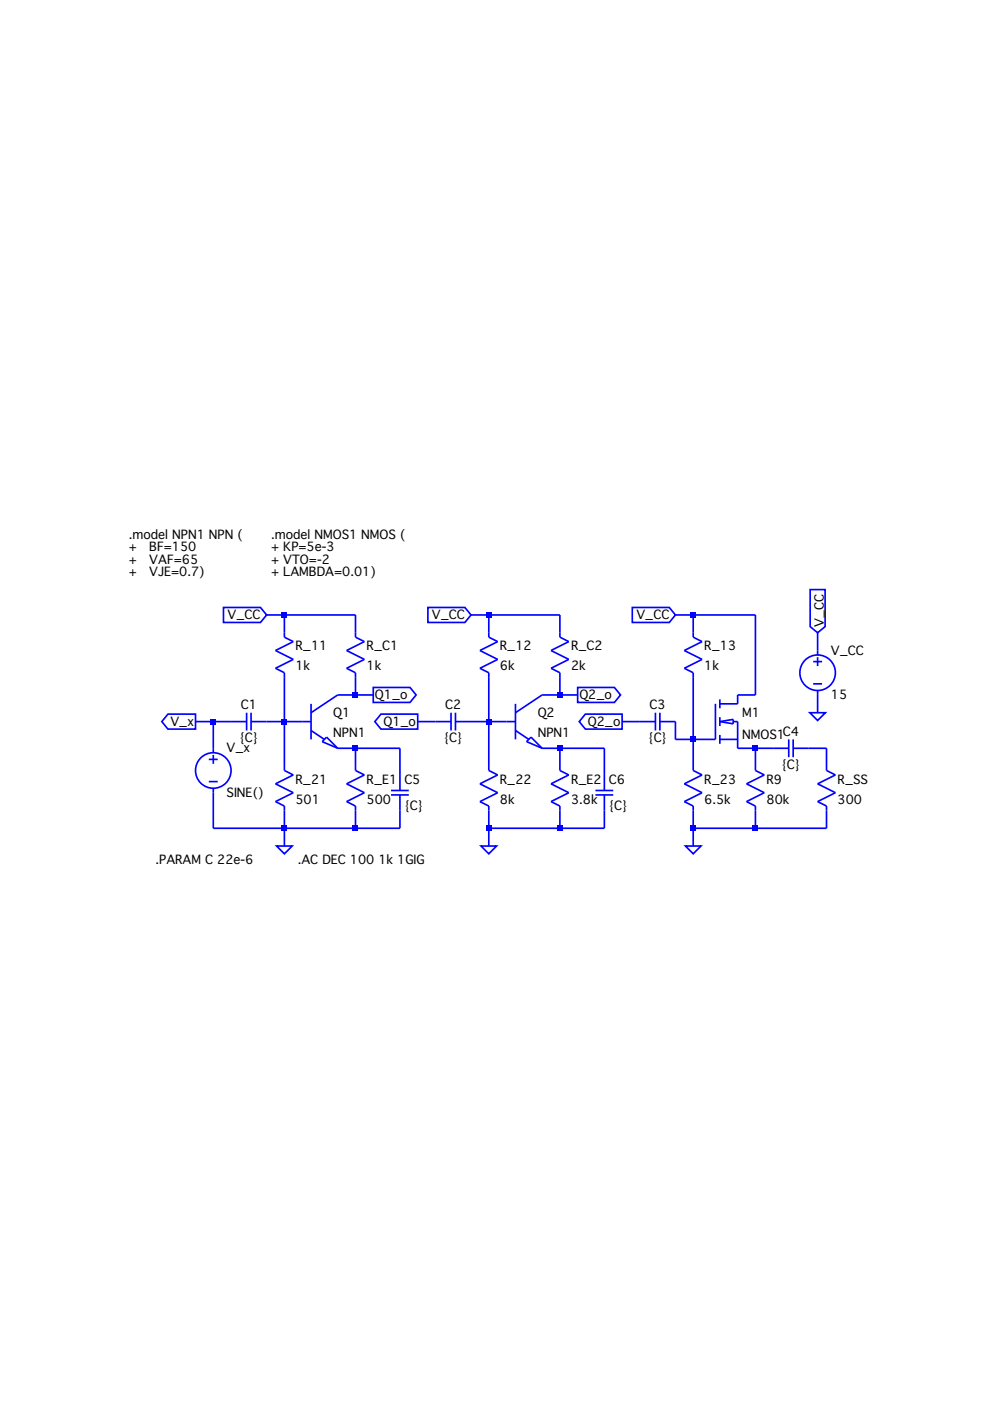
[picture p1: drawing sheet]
<svg xmlns="http://www.w3.org/2000/svg" width="210mm" height="297mm" viewBox="0 0 210 297" stroke-linecap="round" stroke-linejoin="round" font-family="sans-serif">
<g fill="none" stroke="#00f" stroke-width=".35">
<path d="M47.4 128.8h7.8l1.3 1.6-1.3 1.6h-7.8zM56.5 130.4h18.9v4.7l1.9 .9-3.8 1.9 3.8 1.9-3.8 1.9 1.9 .9v4.7M60.3 130.4v4.7l1.9 .9-3.8 1.9 3.8 1.9-3.8 1.9 1.9 .9v20.8l1.9 .9-3.8 1.9 3.8 1.9-3.8 1.9 1.9 .9v8.5M90.7 128.8h7.9l1.3 1.6-1.3 1.6h-7.9zM99.9 130.4h18.8v4.7l1.9 .9-3.8 1.9 3.8 1.9-3.8 1.9 1.9 .9v4.7M103.6 130.4v4.7l1.9 .9-3.7 1.9 3.7 1.9-3.7 1.9 1.8 .9v20.8l1.9 .9-3.7 1.9 3.7 1.9-3.7 1.9 1.8 .9v8.5M134.1 128.8h7.8l1.3 1.6-1.3 1.6h-7.8zM143.2 130.4h17v16.9h-3.8v1.9h-3.8M147 130.4v4.7l1.9 .9-3.8 1.9 3.8 1.9-3.8 1.9 1.9 .9v20.8l1.9 .9-3.8 1.9 3.8 1.9-3.8 1.9 1.9 .9v8.5M171.8 125h3.1v7.9l-1.5 1.3-1.6-1.3zM173.4 134.2v4.7M173.4 139.3v1.9"/>
<path d="M35.6 151.4h5.9v3.2h-5.9l-1.3-1.6zM41.5 153h10.8M45.2 153v6.6M52.3 151.1v3.8M53.2 153h12.8M53.2 151.1v3.8M66 154.9l2.8 1.9M66 149.2v7.6M68.3 157.2l.9-.9 2.4 2.3zM71.6 158.6h13.2v9M75.4 158.6v4.8l1.9 .9-3.8 1.9 3.8 1.9-3.8 1.9 1.9 .9v4.7M79.1 145.8h7.8l1.3 1.5-1.3 1.6h-7.8z"/>
<path d="M79.1 147.3h-7.5l-5.6 3.8M80.8 151.4h7.8v3.2h-7.8l-1.3-1.6zM88.6 153h7M95.6 151.1v3.8M96.6 153h12.7M96.6 151.1v3.8M109.3 154.9l2.8 1.9M109.3 149.2v7.6M111.6 157.2l1-.9 2.3 2.3zM114.9 158.6h13.2v9M118.7 158.6v4.8l1.9 .9-3.8 1.9 3.8 1.9-3.8 1.9 1.9 .9v4.7M122.5 145.8h7.8l1.3 1.5-1.3 1.6h-7.8z"/>
<path d="M122.5 147.3h-7.6l-5.6 3.8M124.1 151.4h7.8v3.2h-7.8l-1.3-1.6zM131.9 153h7.1M139 151.1v3.8M139.9 151.1v3.8M151.7 149.2v7.6h-8.5v-3.8h-3.3M152.6 156.8h3.8M152.6 153l2.9-.5v1zM152.6 148.3v1.9M152.6 152.1v1.8M152.6 155.8v1.9M155.5 153h.9v5.6h10.8"/>
<path d="M160.2 158.6v4.8l1.8 .9-3.7 1.9 3.7 1.9-3.7 1.9 1.9 .9v4.7M167.2 156.8v3.7M168.2 158.6h7v4.8l1.9 .9-3.7 1.9 3.7 1.9-3.7 1.9 1.8 .9v4.7h-28.2M168.2 156.8v3.7M171.7 151.1h3.3l-1.6 1.7zM172.4 140.3h1.9M172.4 145h1.9M173.4 146.4v4.7M44.3 161h1.9M44.3 165.7h1.9M45.2 160.1v1.8M45.2 167.1v8.5h39.6v-7.1"/>
<path d="M58.6 179.4h3.3l-1.6 1.6zM82.9 167.6h3.8M82.9 168.5h3.8M102 179.4h3.3l-1.7 1.6zM126.2 167.6h3.8M126.2 168.5h3.8M128.1 168.5v7.1h-24.5M145.3 179.4h3.3l-1.6 1.6z"/>
<circle cx="173.4" cy="142.6" r="3.8"/>
<circle cx="45.2" cy="163.4" r="3.8"/>
</g>
<g fill="#00f">
<path d="M44.6 152.4h1.2v1.2h-1.2z"/>
<path d="M59.7 129.8h1.2v1.2h-1.2z"/>
<path d="M59.7 152.4h1.2v1.2h-1.2z"/>
<path d="M59.7 175h1.2v1.2h-1.2z"/>
<path d="M74.8 146.8h1.2v1.1h-1.2z"/>
<path d="M74.8 158.1h1.2v1.1h-1.2z"/>
<path d="M74.8 175h1.2v1.2h-1.2z"/>
<path d="M103 129.8h1.2v1.2h-1.2z"/>
<path d="M103 152.4h1.2v1.2h-1.2z"/>
<path d="M103 175h1.2v1.2h-1.2z"/>
<path d="M118.1 146.8h1.2v1.1h-1.2z"/>
<path d="M118.1 158.1h1.2v1.1h-1.2z"/>
<path d="M118.1 175h1.2v1.2h-1.2z"/>
<path d="M146.4 129.8h1.2v1.2h-1.2z"/>
<path d="M146.4 156.2h1.2v1.2h-1.2z"/>
<path d="M146.4 175h1.2v1.2h-1.2z"/>
<path d="M159.6 158.1h1.2v1.1h-1.2z"/>
<path d="M159.6 175h1.2v1.2h-1.2z"/>
</g>
<g font-size="2.6">
<text x="27.3" y="114.3">.model NPN1 NPN (</text>
<text x="27.3" y="116.9">+</text>
<text x="27.3" y="119.5">+</text>
<text x="31.6" y="116.9">BF=150</text>
<text x="31.6" y="119.5">VAF=65</text>
<text x="57.5" y="114.3">.model NMOS1 NMOS (</text>
<text x="57.5" y="116.9">+ KP=5e-3</text>
<text x="57.5" y="119.5">+ VTO=-2</text>
<text x="27.3" y="122.1">+</text>
<text x="31.6" y="122.1">VJE=0.7)</text>
<text x="57.5" y="122.1">+ LAMBDA=0.01)</text>
<text x="48.2" y="131.3">V_CC</text>
<text x="91.6" y="131.3">V_CC</text>
<text x="134.9" y="131.3">V_CC</text>
<text x="62.7" y="137.9">R_11</text>
<text x="77.7" y="137.9">R_C1</text>
<text x="106" y="137.9">R_12</text>
<text x="121.1" y="137.9">R_C2</text>
<text x="149.3" y="137.9">R_13</text>
<text x="174.7" y="132.9" transform="rotate(-90 174.7 132.9)">V_CC</text>
<text x="62.7" y="142.1">1k</text>
<text x="77.7" y="142.1">1k</text>
<text x="106" y="142.1">6k</text>
<text x="121.1" y="142.1">2k</text>
<text x="149.3" y="142.1">1k</text>
<text x="176.2" y="138.8">V_CC</text>
<text x="79.5" y="148.2">Q1_o</text>
<text x="122.8" y="148.2">Q2_o</text>
<text x="176.2" y="148.2">15</text>
<text x="36.1" y="153.9">V_x</text>
<text x="51.1" y="150.4">C1</text>
<text x="70.7" y="152">Q1</text>
<text x="81.3" y="153.9">Q1_o</text>
<text x="94.4" y="150.4">C2</text>
<text x="114" y="152">Q2</text>
<text x="124.6" y="153.9">Q2_o</text>
<text x="137.7" y="150.4">C3</text>
<text x="157.3" y="152">M1</text>
<text x="48" y="159.5">V_x</text>
<text x="50.7" y="157.3">{C}</text>
<text x="70.7" y="156.2">NPN1</text>
<text x="94.1" y="157.3">{C}</text>
<text x="114" y="156.2">NPN1</text>
<text x="137.4" y="157.3">{C}</text>
<text x="157.3" y="156.7">NMOS1C4</text>
<text x="62.7" y="166.1">R_21</text>
<text x="77.7" y="166.1">R_E1</text>
<text x="85.7" y="166.1">C5</text>
<text x="106" y="166.1">R_22</text>
<text x="121.1" y="166.1">R_E2</text>
<text x="129.1" y="166.1">C6</text>
<text x="149.3" y="166.1">R_23</text>
<text x="162.5" y="166.1">R9</text>
<text x="165.7" y="163">{C}</text>
<text x="177.6" y="166.1">R_SS</text>
<text x="48" y="169">SINE()</text>
<text x="62.7" y="170.4">501</text>
<text x="77.7" y="170.4">500</text>
<text x="85.7" y="171.8">{C}</text>
<text x="106" y="170.4">8k</text>
<text x="121.1" y="170.4">3.8k</text>
<text x="129.1" y="171.8">{C}</text>
<text x="149.3" y="170.4">6.5k</text>
<text x="162.5" y="170.4">80k</text>
<text x="177.6" y="170.4">300</text>
<text x="33" y="183.1">.PARAM C 22e-6</text>
<text x="63.1" y="183.1">.AC DEC 100 1k 1GIG</text>
</g>
</svg>
